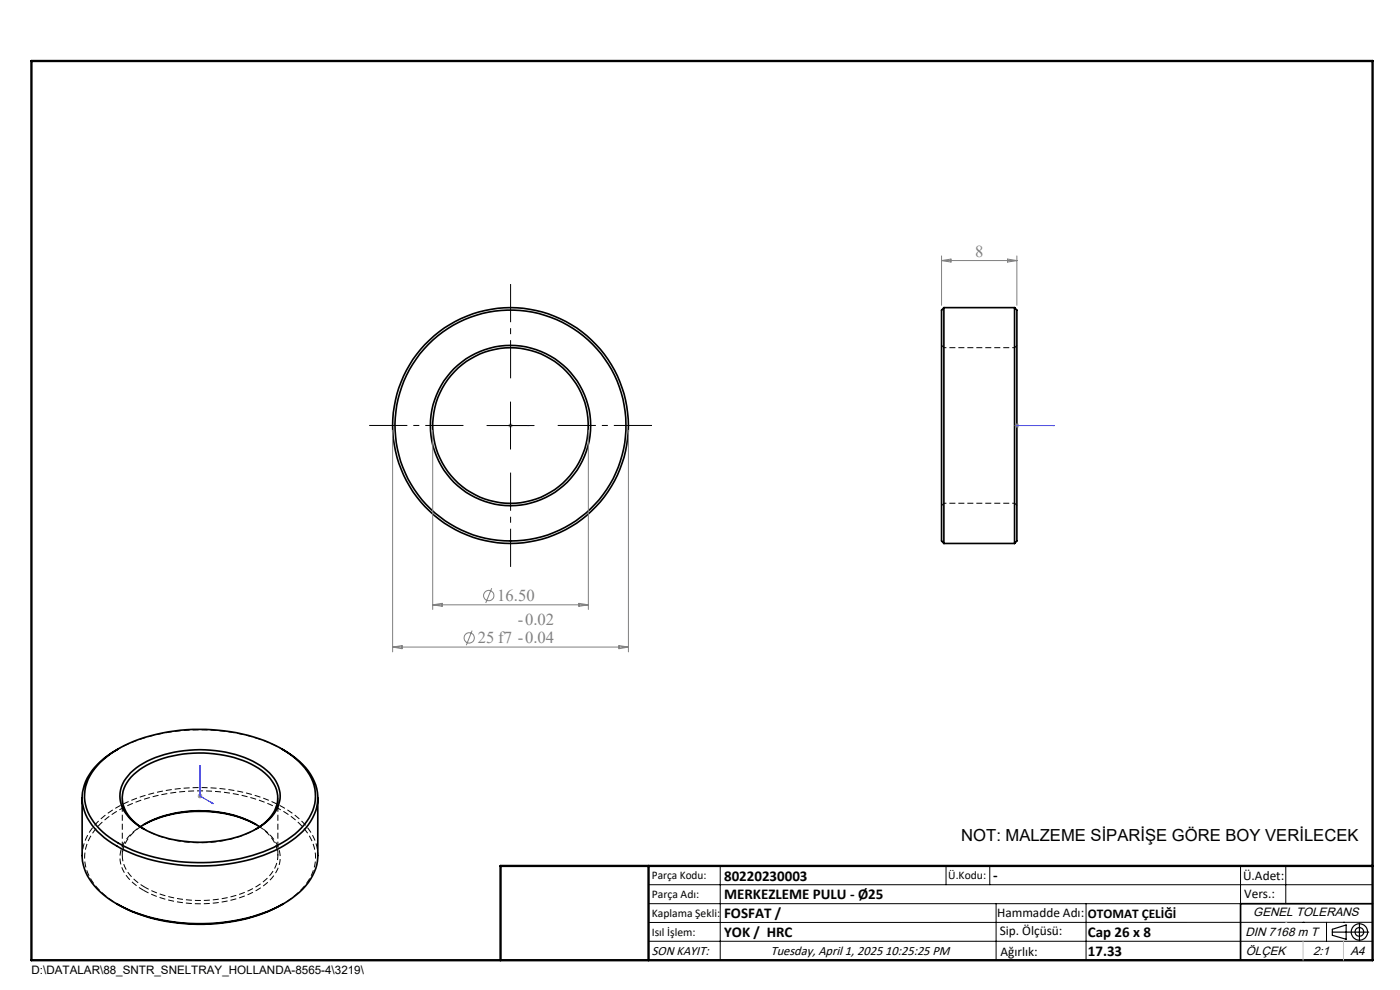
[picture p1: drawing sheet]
<svg xmlns="http://www.w3.org/2000/svg" width="297mm" height="210mm" viewBox="0 0 297 210" stroke-linecap="round" stroke-linejoin="round" font-family="sans-serif">
<g fill="none" stroke="#000" stroke-width=".35">
<path d="M200.2 65.3v50M200.2 65.3l-.5 .5v49l.5 .5M200.2 65.3h15M215.2 65.3v50M215.2 65.3l.5 .5v49l-.5 .5M200.2 115.3h15M25.1 158.8a14.9 14.9 0 0 0-7.2 7.7 9.7 9.7 0 0 0 3.5 10.5 29.3 29.3 0 0 0 16.3 6.4 38.1 38.1 0 0 0 22.4-4 13.6 13.6 0 0 0 7.1-8.2 9.8 9.8 0 0 0-3.7-9.7l-1.6-1.3-2.1-1.4M17.4 169.3v12.2a11 11 0 0 0 4.7 8.4l2.7 1.8M21.2 161.7a26.9 26.9 0 0 1 14.5-6.5 38.9 38.9 0 0 1 23.6 3.4 14.4 14.4 0 0 1 7.3 8 9.5 9.5 0 0 1-3.3 9.7 29.2 29.2 0 0 1-17.4 6.5 37.2 37.2 0 0 1-20.8-4 13.1 13.1 0 0 1-7.1-8.9 9.8 9.8 0 0 1 3.2-8.2zM27.7 163.9a20.7 20.7 0 0 1 13.6-4.8 22.7 22.7 0 0 1 15.3 4.3 6.5 6.5 0 0 1 1.5 9.2 17.1 17.1 0 0 1-11.3 5.7 25.9 25.9 0 0 1-17.2-3 8.3 8.3 0 0 1-4.2-6.4 7 7 0 0 1 2.3-5zM29.8 175.4a25 25 0 0 1 18.8-2.7 19.7 19.7 0 0 1 6.5 2.7M30.6 175.9a8.1 8.1 0 0 1-4.7-6.8 8 8 0 0 1 4.5-6.3 25.4 25.4 0 0 1 24.5 .2 7.5 7.5 0 0 1 4 7.1 8.6 8.6 0 0 1-4.6 5.8"/>
<path d="M30.6 174.9a26.8 26.8 0 0 1 23.7 0M67.4 169.3v12.2a11.3 11.3 0 0 1-5.5 9.1 35.4 35.4 0 0 1-21.5 5.3 35.8 35.8 0 0 1-15.6-4.2M24.8 191.7a37.5 37.5 0 0 0 25 3.7 31.3 31.3 0 0 0 10.3-3.7M291.2 191.7h-28v12"/>
<circle cx="108.3" cy="90.3" r="25"/>
<circle cx="108.3" cy="90.3" r="16.5"/>
<circle cx="108.3" cy="90.3" r="17"/>
<circle cx="108.3" cy="90.3" r="24.5"/>
</g>
<path d="M200.3 73.7l-.5-.5M215.8 73.2l-.5 .5M199.8 107.2l.5-.5M215.3 106.7l.5 .5M24.8 159a39.1 39.1 0 0 1 27.5-3 29.9 29.9 0 0 1 7.8 3M55.1 175.4a7.2 7.2 0 0 1 3.7 7.5 10.6 10.6 0 0 1-6.8 6.4 26.2 26.2 0 0 1-21.2-1.1" fill="none" stroke="#000" stroke-width=".21" stroke-dasharray="1.3 .6" stroke-dashoffset=".4" stroke-linecap="butt"/>
<path d="M215.3 73.7h-15M200.3 106.7h15" fill="none" stroke="#000" stroke-width=".21" stroke-dasharray="1.3 .6" stroke-dashoffset=".8" stroke-linecap="butt"/>
<path d="M67.4 181.5a11 11 0 0 0-4.6-8.4 32.7 32.7 0 0 0-19.7-6 34.9 34.9 0 0 0-20.1 5.3 11.6 11.6 0 0 0-5.6 9.1" fill="none" stroke="#000" stroke-width=".21" stroke-dasharray="1.3 .6" stroke-dashoffset=".5" stroke-linecap="butt"/>
<path d="M30.6 175.9a25.7 25.7 0 0 0 23.7 0M25.1 191.9a13.1 13.1 0 0 1-7.1-8.9 10.1 10.1 0 0 1 4-8.9 30.4 30.4 0 0 1 17.6-6.2 35.4 35.4 0 0 1 21.5 4.8 11.6 11.6 0 0 1 5.8 9.3 11.2 11.2 0 0 1-5.1 8.6l-2 1.3" fill="none" stroke="#000" stroke-width=".21" stroke-dasharray="1.3 .6" stroke-dashoffset=".7" stroke-linecap="butt"/>
<path d="M30.4 188.8a26.6 26.6 0 0 0 24.1 0 8.5 8.5 0 0 0 4.9-6.9 8.5 8.5 0 0 0-4.9-6.9l-.2-.1M30.8 188.2a8.2 8.2 0 0 1-4.9-6.9 7.8 7.8 0 0 1 3.9-5.9" fill="none" stroke="#000" stroke-width=".21" stroke-dasharray="1.3 .6" stroke-dashoffset=".1" stroke-linecap="butt"/>
<path d="M25.9 169.2v12.3M30.6 174.9a9.1 9.1 0 0 0-5.1 6.4 7.8 7.8 0 0 0 4.2 7.1l.7 .4M58.9 181.5v-12.3" fill="none" stroke="#000" stroke-width=".21" stroke-dasharray="1.3 .6" stroke-dashoffset=".2" stroke-linecap="butt"/>
<path d="M30.4 175.8l.4 .2M30.8 174.8l-.4 .2M54.1 176l.4-.2M54.5 175l-.4-.2" fill="none" stroke="#000" stroke-width=".21" stroke-dasharray="1.3 .6" stroke-linecap="butt"/>
<g fill="none" stroke="#808080" stroke-width=".21">
<path d="M199.7 54.3v10.5M199.7 55.3h16M199.7 55.3l2.1-.3v.6zM213.7 55l2 .3-2 .3zM215.7 54.3v10.5M83.3 91.3v47M91.8 91.3v38M107.8 90.3h1M107.9 89.9l.8 .7M108.3 89.8v1M108.7 89.9l-.8 .7M124.8 91.3v38"/>
<path d="M133.3 91.3v47M215.2 90.3h1.1M215.4 89.9l.7 .7M215.7 89.8v1M216.1 89.9l-.7 .7M83.3 137.3h50M83.3 137.3l2-.4v.7zM91.8 128.3h33M91.8 128.3l2-.3v.6zM100.2 133.8l-1.3 3.1M104.3 124.8l-1.3 3.1M122.8 128l2 .3-2 .3z"/>
<path d="M131.3 136.9l2 .4-2 .3zM41.9 168.9h1M42.1 168.5l.7 .7M42.4 168.3v1.1M42.8 168.5l-.7 .7"/>
<circle cx="99.5" cy="135.3" r="1.1"/>
<circle cx="103.7" cy="126.3" r="1.09"/>
</g>
<g fill="none" stroke="#000" stroke-width=".25">
<path d="M282.6 197.7h7.8M282.6 197.1l3-.9v3l-3-.8zM288.4 195.8v3.8M106.2 203.7h185"/>
<circle cx="288.4" cy="197.7" r="1.74"/>
<circle cx="288.4" cy="197.7" r=".93"/>
</g>
<path d="M108.2 90.3h.2zM108.3 90.3h.1M108.3 90.3h4M112.3 90.3h-.4h.4M215.7 90.3h.1zM215.7 90.3h.1M215.7 90.3h8M223.7 90.3h-.4h.4M42.4 162.3l.1 .4-.1-.1zM42.4 162.3v6.6l2.9 1.6M45 170.2l.3 .3-.3-.1z" fill="none" stroke="#00f" stroke-width=".21"/>
<path d="M98.3 90.2h-20M108.3 80.2v-20M118.3 90.2h20M108.3 100.2v20" fill="none" stroke="#000" stroke-width=".21" stroke-dasharray="15.2 1.3 1.3 1.3" stroke-dashoffset="7.1" stroke-linecap="butt"/>
<g fill="none" stroke="#000" stroke-width=".21">
<path d="M103.3 90.3h10M108.3 85.3v10M137.6 187.7h153.6M137.6 191.7h153.6M137.6 199.7h153.6M152.8 183.7v20M200.7 183.7v4M210 183.7v4M211.3 191.7v12M230.4 191.7v12M263.2 183.7v20M272.8 183.7v8"/>
<path d="M276.4 195.6h.1M281.4 195.6v4.1M285 195.6h.1M291.2 195.6l-153.6 .1"/>
</g>
<path d="M6.7 12.9h284.5v190.8h-284.5zM137.6 183.7v20M291.2 183.7h-185v20" fill="none" stroke="#000" stroke-width=".5"/>
<path d="M276.4 199.7v4M285 199.7v4" fill="none" stroke="#c0c0c0" stroke-width=".21"/>
<path d="M272.8 195.6h.1" fill="none" stroke="#c0c0c0" stroke-width=".25"/>
<g fill="#00f">
<path d="M111.9 90.3h.4zM108.2 90.3h.2z"/>
<path d="M215.7 90.3h.1zM223.3 90.3h.4z"/>
<path d="M45 170.2l.3 .3-.3-.1zM42.4 162.3l.1 .4-.1-.1z"/>
</g>
<g font-size="3.5" fill="#808080">
<text x="206.9" y="54.4">8</text>
<text x="105.5" y="127.4">16.50</text>
<text x="101.3" y="136.4">25 f7 -0.04</text>
<text x="109.8" y="132.5">-0.02</text>
</g>
<text font-size="3.5" x="203.9" y="178.3">NOT: MALZEME SİPARİŞE GÖRE BOY VERİLECEK</text>
<g font-size="3.2">
<text x="153.6" y="190.8">MERKEZLEME PULU - Ø25</text>
<text x="153.6" y="186.8">80220230003</text>
<text x="210.7" y="186.6">-</text>
<text x="153.6" y="194.8">FOSFAT /</text>
<text x="153.6" y="198.8">YOK / HRC</text>
<text x="230.8" y="198.7">Cap 26 x 8</text>
<text x="230.8" y="202.8">17.33</text>
</g>
<g font-size="2.8">
<text x="263.7" y="186.7">Ü.Adet:</text>
<text x="263.9" y="190.5">Vers.:</text>
<text x="211.5" y="194.5">Hammadde Adı:</text>
<text x="230.8" y="194.7">OTOMAT ÇELİĞİ</text>
<text x="138.3" y="202.6">SON KAYIT:</text>
<text x="163.5" y="202.6">Tuesday, April 1, 2025 10:25:25 PM</text>
<text x="212.1" y="198.4">Sip. Ölçüsü:</text>
<text x="212.2" y="202.7">Ağırlık:</text>
</g>
<g font-size="2.6">
<text x="265.9" y="194.4">GENEL TOLERANS</text>
<text x="264.2" y="198.5">DIN 7168 m T</text>
<text x="264.3" y="202.6">ÖLÇEK</text>
<text x="278.5" y="202.6">2:1</text>
<text x="286.5" y="202.6">A4</text>
</g>
<g font-size="2.5">
<text x="138.3" y="186.4">Parça Kodu:</text>
<text x="138.3" y="190.5">Parça Adı:</text>
<text x="201.2" y="186.5">Ü.Kodu:</text>
<text x="138.3" y="194.5">Kaplama Şekli:</text>
<text x="138.3" y="198.6">Isıl İşlem:</text>
<text x="6.7" y="206.7">D:\DATALAR\88_SNTR_SNELTRAY_HOLLANDA-8565-4\3219\</text>
</g>
</svg>
